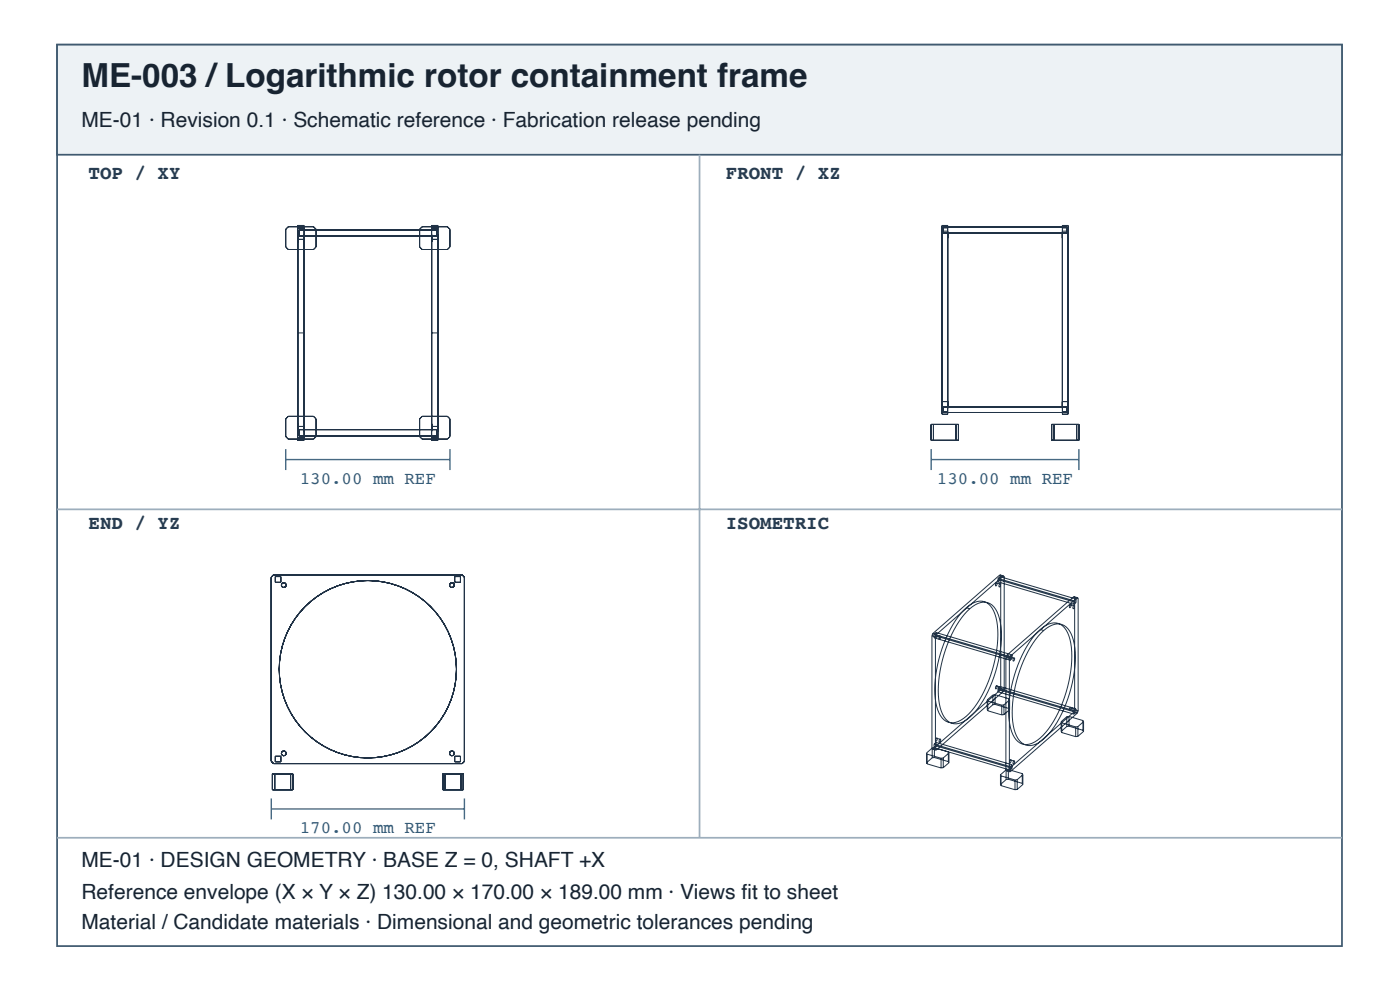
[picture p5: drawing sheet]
<svg xmlns="http://www.w3.org/2000/svg" width="297mm" height="210mm" viewBox="0 0 297 210" stroke-linecap="round" stroke-linejoin="round" font-family="sans-serif">
<path d="M12.1 9.5h272.6v191.1h-272.6z" fill="none" stroke="#405a70" stroke-width=".37"/>
<path d="M12.1 9.5h272.6v23.3h-272.6z" fill="#edf2f5"/>
<path d="M12.1 9.5h272.6v23.3h-272.6z" fill="none" stroke="#405a70" stroke-width=".37"/>
<path d="M148.4 32.8v144.8M12.1 108h272.6M12.1 177.6h272.6" fill="none" stroke="#9daebc" stroke-width=".37"/>
<g fill="none" stroke="#203246" stroke-width=".21">
<path d="M60.6 48.6l.6-.5h5.3l.6 .5v3.8l-.6 .5h-5.3l-.6-.5zM63.2 50.2v1.1zM63.2 49.7v41.8zM63.2 47.8h1.3v45.6h-1.3zM63.2 48.3h1.3M63.2 50.8h1.3M63.4 48.7h29.2v1.4h-29.2zM64.5 50.2v1.1zM64.5 49.7v41.8zM89 48.6l.6-.5h5.3l.6 .5v3.8l-.6 .5h-5.3l-.6-.5zM91.6 50.2v1.1zM91.6 49.7v41.8z"/>
<path d="M91.6 47.8h1.3v45.6h-1.3zM91.6 48.3h1.3M91.6 50.8h1.3M92.9 50.2v1.1zM92.9 49.7v41.8zM199.8 49.5v1zM199.8 49v37.6zM199.8 47.8h1.2v40h-1.2zM199.8 48.3h1.2M199.8 49.5h1.2M199.8 49h1.2M200.1 48.2h26.3v1.2h-26.3z"/>
<path d="M201 49.5v1zM201 49v37.6zM225.4 49.5v1zM225.4 49v37.6zM225.4 47.8h1.2v40h-1.2zM225.4 48.3h1.2M225.4 49.5h1.2M225.4 49h1.2M226.6 49.5v1zM226.6 49v37.6zM63.2 70.6h1.3M91.6 70.6h1.3"/>
<path d="M60.6 88.8l.6-.5h5.3l.6 .5v3.8l-.6 .5h-5.3l-.6-.5zM63.2 89.8v1.2zM63.2 92.8h1.3M63.2 90.4h1.3M63.4 91.1h29.2v1.3h-29.2zM64.5 89.8v1.2zM89.6 88.3h5.3l.6 .5v3.8l-.6 .5h-5.3l-.6-.5v-3.8zM91.6 89.8v1.2zM91.6 92.8h1.3M91.6 90.4h1.3M92.9 89.8v1.2zM197.6 90h5.7v3.4h-5.7z"/>
<path d="M198 90v3.4M199.8 85.1v1.1zM199.8 87.3h1.2M199.8 85.1h1.2M200.1 86.2h26.3v1.3h-26.3zM201 85.1v1.1zM202.9 90v3.4M223.1 90h5.8v3.4h-5.8zM223.6 90v3.4M225.4 85.1v1.1zM225.4 87.3h1.2M225.4 85.1h1.2"/>
<path d="M226.6 85.1v1.1zM228.4 90v3.4M57.5 122.4l.5-.5h40l.5 .5v39l-.5 .5h-40l-.5-.5zM58.4 122.2h1.2v1.2h-1.2zM96.5 122.2h1.2v1.2h-1.2zM197.7 134.8l.8 .2M197.7 134.8v23.9M197.9 134.3l.7 .2M197.9 134.3l-.2 .5M198.2 134.5l16.1 4.7M198.2 134.5v.7M198.2 135.2l16.1 4.8"/>
<path d="M198.5 135v23.9M198.6 134.1v.7M198.6 134.1l-.4 .4M198.6 134.8l-.4 .4M198.6 134.8l16.1 4.8M198.6 134.1l16.1 4.8M198.6 134.5l-.1 .5M198.7 134.7a.32 .32 0 0 1 .1 .3 .32 .32 0 0 1-.3 .3zM198.7 134.7l.7 .2M199.4 134.9a.32 .32 0 0 1 .1 .4 .32 .32 0 0 1-.3 .2zM204.4 129.4a4.6 4.6 0 0 1 4.4-1.8 4.9 4.9 0 0 1 2.7 4.1 26.4 26.4 0 0 1-5.9 19.6 4.6 4.6 0 0 1-4.4 1.8 4.9 4.9 0 0 1-2.7-4.1 26.4 26.4 0 0 1 5.9-19.6zM205 128.8l.7 .3"/>
<path d="M205.2 129.6a4.6 4.6 0 0 1 4.4-1.8 4.9 4.9 0 0 1 2.6 4.1 26.4 26.4 0 0 1-5.9 19.6 4.6 4.6 0 0 1-4.4 1.8 4.9 4.9 0 0 1-2.6-4.1 26.4 26.4 0 0 1 5.9-19.6zM211.4 123.6a.32 .32 0 0 1 .1 .3 .32 .32 0 0 1-.3 .3zM211.4 123.6l.7 .2M211.7 122.6v.8M211.7 122.6l16.2 4.8v.7M211.7 123.4l16.2 4.7M212.1 123.8a.32 .32 0 0 1 .1 .3 .32 .32 0 0 1-.3 .3zM212.1 121.9l.8 .2M212.1 121.9l-14.2 12.4M212.1 121.9l.2 .1M212.2 122.3l-.5 .3M212.2 122.3v.7"/>
<path d="M212.2 122.3l16.1 4.7v.7M212.2 123l-.5 .4M212.2 123l16.1 4.7M212.3 122v23.9M212.3 122l.7 .2M212.9 122.1l-14.3 12.4M212.9 122.1l.1 .1M213 122.2v23.9M213.4 139.4l.7 .2M213.4 139.4v23.9M213.6 138.9l.7 .3M213.6 138.9l-.2 .5"/>
<path d="M214.1 139.6v23.9M214.3 139.2v.8M214.3 139.2l-.2 .4M214.3 139.3a.32 .32 0 0 1 .2 .3 .32 .32 0 0 1-.3 .3zM214.3 139.3l.8 .2M214.7 138.9v.7M214.7 138.9l-.4 .3M214.7 139.6l-.4 .4M215.1 139.5a.32 .32 0 0 1 .1 .4 .32 .32 0 0 1-.3 .2zM220.1 134a4.6 4.6 0 0 1 4.4-1.8 4.9 4.9 0 0 1 2.7 4.1 26.4 26.4 0 0 1-5.9 19.6 4.6 4.6 0 0 1-4.4 1.8 4.9 4.9 0 0 1-2.7-4.1 26.4 26.4 0 0 1 5.9-19.6zM220.7 133.5l.7 .2M220.8 134.2a4.6 4.6 0 0 1 4.5-1.8 4.9 4.9 0 0 1 2.6 4.1 26.4 26.4 0 0 1-5.9 19.6 4.6 4.6 0 0 1-4.4 1.9 4.9 4.9 0 0 1-2.6-4.2 26.4 26.4 0 0 1 5.8-19.6z"/>
<path d="M227 128.2a.32 .32 0 0 1 .2 .3 .32 .32 0 0 1-.3 .3zM227 128.2l.8 .2M227.8 128.4a.32 .32 0 0 1 .1 .4 .32 .32 0 0 1-.3 .2zM227.8 126.5l.8 .2M227.8 126.5l-14.2 12.4M227.8 126.5l.2 .1M228 126.6v23.9M228 126.6l.7 .3M228.3 127.7l-.4 .4M228.6 126.7l-14.3 12.5M228.6 126.7l.1 .2M228.7 126.9v23.8"/>
<path d="M196.6 159.6v2.1M196.6 159.6l.1 .3M196.7 159.9v2M196.7 159.9l2.9 .9M197.7 158.7l.8 .2M197.7 158.7l.2 .1M197.8 158.6l.4-.1v2.1M197.8 158.6v2.1M197.8 158.6l-1.2 1M197.9 158.8l.7 .2M198.2 157.8v.7l16.1 4.8M198.2 157.8l16.1 4.7"/>
<path d="M198.5 158.9l.1 .1M198.6 157.4l-.4 .4M198.6 157.4v.7l16.1 4.8M198.6 157.4l16.1 4.7M198.7 156.5a.32 .32 0 0 1 .1 .4 .32 .32 0 0 1-.3 .2zM198.7 156.5l.7 .2M199.4 156.7a.32 .32 0 0 1 .1 .4 .32 .32 0 0 1-.3 .2zM201.3 159.6v2.1M201.3 159.6l-1.2 1.1M201.3 159.6l-.1-.2v2.1M209.4 148.4v2.1M209.4 150.5l.2 .2"/>
<path d="M209.4 148.4l.2 .2M209.6 148.6v2.1M209.6 150.7l2.9 .9M209.6 148.6l2.9 .9M210.6 149.4l-1.2 1.1M210.6 147.3l-1.2 1.1M210.6 147.3v2.1M211.1 147.3v2M211.1 149.3l3 .9M211.1 147.3l3 .8M211.1 149.3l-.5 .1M211.1 147.3h-.5"/>
<path d="M211.4 145.4a.32 .32 0 0 1 .1 .4 .32 .32 0 0 1-.3 .2zM211.4 145.4l.7 .2M211.7 145.9v.8M211.7 146.7l16.2 4.7M211.7 145.9l16.2 4.8M212.1 145.6a.32 .32 0 0 1 .1 .4 .32 .32 0 0 1-.3 .2zM212.1 146.4l-14.2 12.4M212.1 146.4l.8 .2M212.2 145.6l-.5 .3M212.2 145.6v.7M212.2 146.3l-.5 .4M212.2 146.3l16.1 4.7"/>
<path d="M212.2 145.6l16.1 4.7M212.3 145.9l-.2 .5M212.3 145.9l.7 .2M212.5 149.5v2.1M212.9 146.6l-14.3 12.4M213 149.4v2.1M213 151.5l-.5 .1M213 149.4l-.5 .1M213 146.1l-.1 .5M214.1 148.1v2.1M214.1 150.2l.1 .3M214.1 148.1l.1 .3"/>
<path d="M214.2 150.5l-1.2 1M214.2 148.4v2.1M214.2 148.4l-1.2 1M225.1 153v2.1M225.1 155.1l.1 .2M225.1 153l.1 .2M225.2 153.2v2.1M225.2 155.3l3 .9M225.2 153.2l3 .9M226.3 152l-1.2 1M226.3 154l-1.2 1.1M226.3 152v2"/>
<path d="M226.8 154l3 .8M226.8 151.9v2.1M226.8 151.9l3 .9M226.8 154h-.5M226.8 151.9l-.5 .1M227 150a.32 .32 0 0 1 .2 .4 .32 .32 0 0 1-.3 .2zM227 150l.8 .2M227.8 150.2a.32 .32 0 0 1 .1 .4 .32 .32 0 0 1-.3 .2zM227.8 151l-14.2 12.4M227.8 151l.8 .2M227.9 150.7v.7M228 150.5l-.2 .5"/>
<path d="M228 150.5l.7 .2M228.2 154.1v2.1M228.3 150.3l-.4 .4M228.3 151l-.4 .4M228.3 150.3v.7M228.6 151.2l-14.3 12.4M228.7 154v2.1M228.7 156.1l-.5 .1M228.7 154l-.5 .1M228.7 150.7l-.1 .5M229.8 152.8v2M229.8 154.8l.1 .3"/>
<path d="M229.8 152.8l.1 .2M229.9 155.1l-1.2 1M229.9 153v2.1M229.9 153l-1.2 1M57.8 164.1h4.3v3.3h-4.3zM58.3 164.1v3.3M58.4 160.3h1.2v1.2h-1.2zM61.6 164.1v3.3M93.9 164.1h4.4v3.3h-4.4zM94.4 164.1v3.3M96.5 160.3h1.2v1.2h-1.2zM97.8 164.1v3.3"/>
<path d="M196.6 161.7l.1 .2M196.7 161.9l2.9 .9M197.8 160.7l-1.2 1M198.2 160.6l3 .9M198.2 160.6l-.4 .1M199.6 160.8v2M200.1 160.7v2.1M200.1 162.8h-.5M200.1 160.7l-.5 .1M201.2 161.5l.1 .2M201.3 161.7l-1.2 1.1M212.2 164.3v2"/>
<path d="M212.2 166.3l.2 .3M212.2 164.3l.2 .2M212.4 164.5v2.1M212.4 166.6l2.9 .8M212.4 164.5l2.9 .9M213.4 163.3l.7 .2M213.4 163.3l.2 .1M213.5 163.2l-1.3 1.1M213.5 163.2v2.1M213.5 165.3l-1.3 1M213.6 163.4l.7 .2M213.9 163.1v2.1"/>
<path d="M213.9 165.2l3 .9M213.9 163.1l3 .9M213.9 165.2l-.4 .1M213.9 163.1l-.4 .1M214.1 163.5l.2 .1M214.3 162.5v.8M214.3 161.1a.32 .32 0 0 1 .2 .4 .32 .32 0 0 1-.3 .2zM214.3 161.1l.8 .2M214.7 162.1l-.4 .4M214.7 162.1v.8M214.7 162.9l-.4 .4M215.1 161.3a.32 .32 0 0 1 .1 .4 .32 .32 0 0 1-.3 .2z"/>
<path d="M215.3 165.4v2M215.8 165.3v2.1M215.8 167.4h-.5M215.8 165.3l-.5 .1M216.9 164v2.1M216.9 166.1l.1 .2M216.9 164l.1 .3M217 164.3v2M217 166.3l-1.2 1.1M217 164.3l-1.2 1"/>
<circle cx="60.2" cy="124" r=".51"/>
<circle cx="95.9" cy="124" r=".51"/>
<circle cx="60.2" cy="159.7" r=".51"/>
<circle cx="78" cy="141.9" r="18.8"/>
<circle cx="95.9" cy="159.7" r=".51"/>
</g>
<path d="M60.6 95.2v4.5M60.6 97.4h34.9M95.5 95.2v4.5M197.6 97.4h31.3M197.6 95.2v4.5M228.9 95.2v4.5M57.5 169.3v4.4M57.5 171.5h41M98.5 169.3v4.4" fill="none" stroke="#466b86" stroke-width=".3"/>
<text font-size="7" fill="#182431" x="17.3" y="18.4">ME-003 /Logarithmic rotor containment frame</text>
<g font-size="4.4" fill="#182431">
<text x="17.3" y="26.9">ME-01 · Revision 0.1 · Schematic reference · Fabrication release pending</text>
<text x="17.3" y="183.9">ME-01 · DESIGN GEOMETRY · BASE Z = 0, SHAFT +X</text>
<text x="17.3" y="190.6">Reference envelope (X × Y × Z) 130.00 × 170.00 × 189.00 mm · Views fi t to sheet</text>
<text x="17.3" y="196.9">Material / Candidate materials · Dimensional and geometric tolerances pending</text>
</g>
<g font-size="4.1" fill="#263d52">
<text x="18.8" y="38">TOP / XY</text>
<text x="154" y="38">FRONT / XZ</text>
<text x="18.8" y="112.1">END / YZ</text>
<text x="154" y="112.1">ISOMETRIC</text>
</g>
<g font-size="3.7" fill="#335b78">
<text x="63.6" y="102.6">130.00 mm REF</text>
<text x="198.8" y="102.6">130.00 mm REF</text>
<text x="63.6" y="176.7">170.00 mm REF</text>
</g>
</svg>
